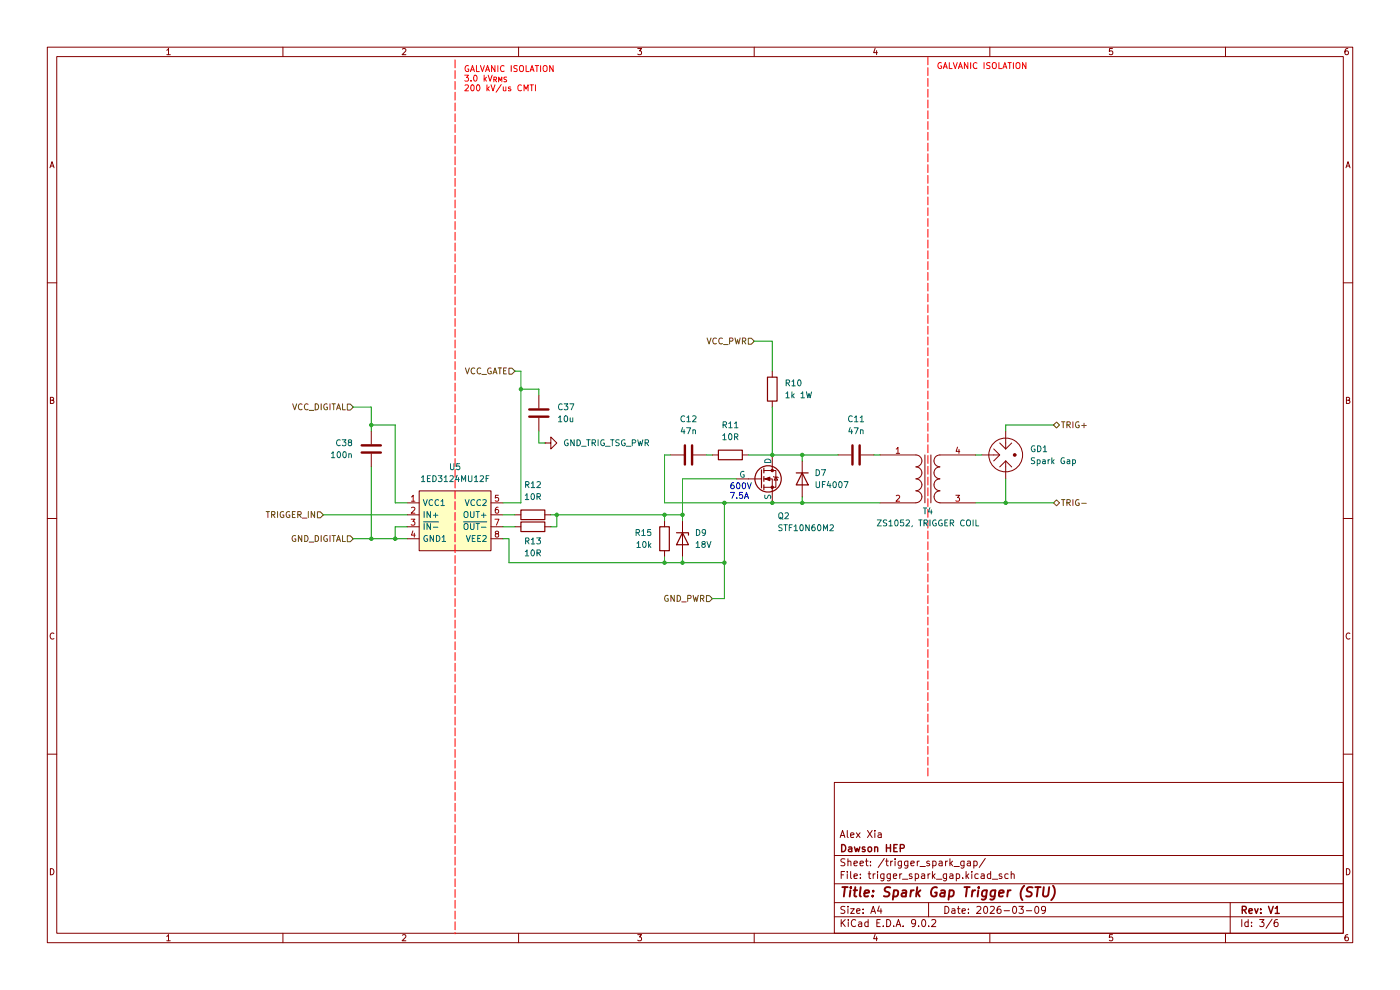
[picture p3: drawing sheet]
(kicad_sch
 (version 20250114)
 (generator "eeschema")
 (generator_version "9.0")
 (paper "A4")
 (title_block
  (title "Spark Gap Trigger (STU)")
  (date "2026-03-09")
  (rev "V1")
  (company "Dawson HEP")
  (comment 1 "Alex Xia"))
 (lib_symbols
  (symbol "1ED312:1ED3124MU12F" (exclude_from_sim no) (in_bom yes) (on_board yes)
   (property "Reference" "U" (at 0 9.398 0) (effects (font (size 1.27 1.27))))
   (property "Value" "1ED3124MU12F" (at 0 7.62 0) (effects (font (size 1.27 1.27))))
   (property "Footprint" "" (at 0 0 0) (effects (font (size 1.27 1.27)) (hide yes)))
   (property "Datasheet" "" (at 0 0 0) (effects (font (size 1.27 1.27)) (hide yes)))
   (property "Description" "" (at 0 0 0) (effects (font (size 1.27 1.27)) (hide yes)))
   (symbol "1ED3124MU12F_0_1"
    (rectangle (start -7.62 6.35) (end 7.62 -6.35) (stroke (width 0) (type default)) (fill (type background))))
   (symbol "1ED3124MU12F_1_1"
    (pin power_in line (at -10.16 3.81 0) (length 2.54) (name "VCC1" (effects (font (size 1.27 1.27)))) (number "1" (effects (font (size 1.27 1.27)))))
    (pin input line (at -10.16 1.27 0) (length 2.54) (name "IN+" (effects (font (size 1.27 1.27)))) (number "2" (effects (font (size 1.27 1.27)))))
    (pin input line (at -10.16 -1.27 0) (length 2.54) (name "~{IN-}" (effects (font (size 1.27 1.27)))) (number "3" (effects (font (size 1.27 1.27)))))
    (pin power_in line (at -10.16 -3.81 0) (length 2.54) (name "GND1" (effects (font (size 1.27 1.27)))) (number "4" (effects (font (size 1.27 1.27)))))
    (pin power_in line (at 10.16 3.81 180) (length 2.54) (name "VCC2" (effects (font (size 1.27 1.27)))) (number "5" (effects (font (size 1.27 1.27)))))
    (pin output line (at 10.16 1.27 180) (length 2.54) (name "OUT+" (effects (font (size 1.27 1.27)))) (number "6" (effects (font (size 1.27 1.27)))))
    (pin output line (at 10.16 -1.27 180) (length 2.54) (name "~{OUT-}" (effects (font (size 1.27 1.27)))) (number "7" (effects (font (size 1.27 1.27)))))
    (pin power_in line (at 10.16 -3.81 180) (length 2.54) (name "VEE2" (effects (font (size 1.27 1.27)))) (number "8" (effects (font (size 1.27 1.27))))))
   (embedded_fonts no))
  (symbol "Device:C"
   (pin_numbers (hide yes))
   (pin_names
    (offset 0.254)) (exclude_from_sim no) (in_bom yes) (on_board yes)
   (property "Reference" "C" (at 0.635 2.54 0) (effects (font (size 1.27 1.27)) (justify left)))
   (property "Value" "C" (at 0.635 -2.54 0) (effects (font (size 1.27 1.27)) (justify left)))
   (property "Footprint" "" (at 0.9652 -3.81 0) (effects (font (size 1.27 1.27)) (hide yes)))
   (property "Datasheet" "~" (at 0 0 0) (effects (font (size 1.27 1.27)) (hide yes)))
   (property "Description" "Unpolarized capacitor" (at 0 0 0) (effects (font (size 1.27 1.27)) (hide yes)))
   (symbol "C_0_1"
    (polyline (pts (xy -2.032 0.762) (xy 2.032 0.762)) (stroke (width 0.508) (type default)) (fill (type none)))
    (polyline (pts (xy -2.032 -0.762) (xy 2.032 -0.762)) (stroke (width 0.508) (type default)) (fill (type none))))
   (symbol "C_1_1"
    (pin passive line (at 0 3.81 270) (length 2.794) (name "~" (effects (font (size 1.27 1.27)))) (number "1" (effects (font (size 1.27 1.27)))))
    (pin passive line (at 0 -3.81 90) (length 2.794) (name "~" (effects (font (size 1.27 1.27)))) (number "2" (effects (font (size 1.27 1.27))))))
   (embedded_fonts no))
  (symbol "Device:D"
   (pin_numbers (hide yes))
   (pin_names
    (offset 1.016) (hide yes)) (exclude_from_sim no) (in_bom yes) (on_board yes)
   (property "Reference" "D" (at 0 2.54 0) (effects (font (size 1.27 1.27))))
   (property "Value" "D" (at 0 -2.54 0) (effects (font (size 1.27 1.27))))
   (property "Footprint" "" (at 0 0 0) (effects (font (size 1.27 1.27)) (hide yes)))
   (property "Datasheet" "~" (at 0 0 0) (effects (font (size 1.27 1.27)) (hide yes)))
   (property "Description" "Diode" (at 0 0 0) (effects (font (size 1.27 1.27)) (hide yes)))
   (property "Sim.Device" "D" (at 0 0 0) (effects (font (size 1.27 1.27)) (hide yes)))
   (property "Sim.Pins" "1=K 2=A" (at 0 0 0) (effects (font (size 1.27 1.27)) (hide yes)))
   (symbol "D_0_1"
    (polyline (pts (xy -1.27 1.27) (xy -1.27 -1.27)) (stroke (width 0.254) (type default)) (fill (type none)))
    (polyline (pts (xy 1.27 1.27) (xy 1.27 -1.27) (xy -1.27 0) (xy 1.27 1.27)) (stroke (width 0.254) (type default)) (fill (type none)))
    (polyline (pts (xy 1.27 0) (xy -1.27 0)) (stroke (width 0) (type default)) (fill (type none))))
   (symbol "D_1_1"
    (pin passive line (at -3.81 0 0) (length 2.54) (name "K" (effects (font (size 1.27 1.27)))) (number "1" (effects (font (size 1.27 1.27)))))
    (pin passive line (at 3.81 0 180) (length 2.54) (name "A" (effects (font (size 1.27 1.27)))) (number "2" (effects (font (size 1.27 1.27))))))
   (embedded_fonts no))
  (symbol "Device:D_Zener"
   (pin_numbers (hide yes))
   (pin_names
    (offset 1.016) (hide yes)) (exclude_from_sim no) (in_bom yes) (on_board yes)
   (property "Reference" "D" (at 0 2.54 0) (effects (font (size 1.27 1.27))))
   (property "Value" "D_Zener" (at 0 -2.54 0) (effects (font (size 1.27 1.27))))
   (property "Footprint" "" (at 0 0 0) (effects (font (size 1.27 1.27)) (hide yes)))
   (property "Datasheet" "~" (at 0 0 0) (effects (font (size 1.27 1.27)) (hide yes)))
   (property "Description" "Zener diode" (at 0 0 0) (effects (font (size 1.27 1.27)) (hide yes)))
   (symbol "D_Zener_0_1"
    (polyline (pts (xy -1.27 -1.27) (xy -1.27 1.27) (xy -0.762 1.27)) (stroke (width 0.254) (type default)) (fill (type none)))
    (polyline (pts (xy 1.27 0) (xy -1.27 0)) (stroke (width 0) (type default)) (fill (type none)))
    (polyline (pts (xy 1.27 -1.27) (xy 1.27 1.27) (xy -1.27 0) (xy 1.27 -1.27)) (stroke (width 0.254) (type default)) (fill (type none))))
   (symbol "D_Zener_1_1"
    (pin passive line (at -3.81 0 0) (length 2.54) (name "K" (effects (font (size 1.27 1.27)))) (number "1" (effects (font (size 1.27 1.27)))))
    (pin passive line (at 3.81 0 180) (length 2.54) (name "A" (effects (font (size 1.27 1.27)))) (number "2" (effects (font (size 1.27 1.27))))))
   (embedded_fonts no))
  (symbol "Device:GDT_3Pin"
   (pin_numbers (hide yes)) (exclude_from_sim no) (in_bom yes) (on_board yes)
   (property "Reference" "GD" (at 5.08 0 90) (effects (font (size 1.27 1.27))))
   (property "Value" "GDT_3Pin" (at 7.62 0 90) (effects (font (size 1.27 1.27))))
   (property "Footprint" "" (at 0 0 90) (effects (font (size 1.27 1.27)) (hide yes)))
   (property "Datasheet" "~" (at 0 0 90) (effects (font (size 1.27 1.27)) (hide yes)))
   (property "Description" "Gas Discharge Tube with 3 Pins" (at 0 0 0) (effects (font (size 1.27 1.27)) (hide yes)))
   (symbol "GDT_3Pin_0_1"
    (polyline (pts (xy -2.54 1.27) (xy -1.27 0) (xy -2.54 -1.27)) (stroke (width 0) (type default)) (fill (type none)))
    (polyline (pts (xy -2.54 0) (xy -1.27 0)) (stroke (width 0) (type default)) (fill (type none)))
    (polyline (pts (xy 0 2.54) (xy 0 1.27)) (stroke (width 0) (type default)) (fill (type none)))
    (polyline (pts (xy 0 1.27) (xy -1.27 2.54)) (stroke (width 0) (type default)) (fill (type none)))
    (polyline (pts (xy 0 1.27) (xy 1.27 2.54)) (stroke (width 0) (type default)) (fill (type none)))
    (circle (center 0 0) (radius 3.5814) (stroke (width 0) (type default)) (fill (type none)))
    (polyline (pts (xy 0 -1.27) (xy -1.27 -2.54)) (stroke (width 0) (type default)) (fill (type none)))
    (polyline (pts (xy 0 -1.27) (xy 1.27 -2.54)) (stroke (width 0) (type default)) (fill (type none)))
    (polyline (pts (xy 0 -2.54) (xy 0 -1.27)) (stroke (width 0) (type default)) (fill (type none)))
    (circle (center 1.905 0) (radius 0.127) (stroke (width 0) (type default)) (fill (type none)))
    (circle (center 1.905 0) (radius 0.127) (stroke (width 0) (type default)) (fill (type none)))
    (circle (center 1.905 0) (radius 0.2794) (stroke (width 0) (type default)) (fill (type none)))
    (circle (center 2.032 0) (radius 0.127) (stroke (width 0) (type default)) (fill (type none))))
   (symbol "GDT_3Pin_1_1"
    (pin passive line (at -5.08 0 0) (length 2.54) (name "~" (effects (font (size 1.27 1.27)))) (number "2" (effects (font (size 1.27 1.27)))))
    (pin passive line (at 0 5.08 270) (length 2.54) (name "~" (effects (font (size 1.27 1.27)))) (number "3" (effects (font (size 1.27 1.27)))))
    (pin passive line (at 0 -5.08 90) (length 2.54) (name "~" (effects (font (size 1.27 1.27)))) (number "1" (effects (font (size 1.27 1.27))))))
   (embedded_fonts no))
  (symbol "Device:R"
   (pin_numbers (hide yes))
   (pin_names
    (offset 0)) (exclude_from_sim no) (in_bom yes) (on_board yes)
   (property "Reference" "R" (at 2.032 0 90) (effects (font (size 1.27 1.27))))
   (property "Value" "R" (at 0 0 90) (effects (font (size 1.27 1.27))))
   (property "Footprint" "" (at -1.778 0 90) (effects (font (size 1.27 1.27)) (hide yes)))
   (property "Datasheet" "~" (at 0 0 0) (effects (font (size 1.27 1.27)) (hide yes)))
   (property "Description" "Resistor" (at 0 0 0) (effects (font (size 1.27 1.27)) (hide yes)))
   (symbol "R_0_1"
    (rectangle (start -1.016 -2.54) (end 1.016 2.54) (stroke (width 0.254) (type default)) (fill (type none))))
   (symbol "R_1_1"
    (pin passive line (at 0 3.81 270) (length 1.27) (name "~" (effects (font (size 1.27 1.27)))) (number "1" (effects (font (size 1.27 1.27)))))
    (pin passive line (at 0 -3.81 90) (length 1.27) (name "~" (effects (font (size 1.27 1.27)))) (number "2" (effects (font (size 1.27 1.27))))))
   (embedded_fonts no))
  (symbol "Device:Transformer_1P_1S"
   (pin_names
    (offset 1.016) (hide yes)) (exclude_from_sim no) (in_bom yes) (on_board yes)
   (property "Reference" "T" (at 0 6.35 0) (effects (font (size 1.27 1.27))))
   (property "Value" "Transformer_1P_1S" (at 0 -7.62 0) (effects (font (size 1.27 1.27))))
   (property "Footprint" "" (at 0 0 0) (effects (font (size 1.27 1.27)) (hide yes)))
   (property "Datasheet" "~" (at 0 0 0) (effects (font (size 1.27 1.27)) (hide yes)))
   (property "Description" "Transformer, single primary, single secondary" (at 0 0 0) (effects (font (size 1.27 1.27)) (hide yes)))
   (symbol "Transformer_1P_1S_0_1"
    (arc (start -1.27 3.81) (mid -1.656 2.9336) (end -2.54 2.5654) (stroke (width 0) (type default)) (fill (type none)))
    (arc (start -1.27 1.27) (mid -1.656 0.3936) (end -2.54 0.0254) (stroke (width 0) (type default)) (fill (type none)))
    (arc (start -1.27 -1.27) (mid -1.656 -2.1464) (end -2.54 -2.5146) (stroke (width 0) (type default)) (fill (type none)))
    (arc (start -1.27 -3.81) (mid -1.656 -4.6864) (end -2.54 -5.0546) (stroke (width 0) (type default)) (fill (type none)))
    (arc (start -2.54 5.08) (mid -1.642 4.708) (end -1.27 3.81) (stroke (width 0) (type default)) (fill (type none)))
    (arc (start -2.54 2.54) (mid -1.642 2.168) (end -1.27 1.27) (stroke (width 0) (type default)) (fill (type none)))
    (arc (start -2.54 0) (mid -1.642 -0.372) (end -1.27 -1.27) (stroke (width 0) (type default)) (fill (type none)))
    (arc (start -2.54 -2.54) (mid -1.642 -2.912) (end -1.27 -3.81) (stroke (width 0) (type default)) (fill (type none)))
    (polyline (pts (xy -0.635 5.08) (xy -0.635 -5.08)) (stroke (width 0) (type default)) (fill (type none)))
    (polyline (pts (xy 0.635 -5.08) (xy 0.635 5.08)) (stroke (width 0) (type default)) (fill (type none)))
    (arc (start 1.2954 3.81) (mid 1.6457 4.7117) (end 2.54 5.08) (stroke (width 0) (type default)) (fill (type none)))
    (arc (start 1.2954 1.27) (mid 1.6457 2.1717) (end 2.54 2.54) (stroke (width 0) (type default)) (fill (type none)))
    (arc (start 1.2954 -1.27) (mid 1.6457 -0.3683) (end 2.54 0) (stroke (width 0) (type default)) (fill (type none)))
    (arc (start 2.54 2.5654) (mid 1.6599 2.9299) (end 1.2954 3.81) (stroke (width 0) (type default)) (fill (type none)))
    (arc (start 2.54 0.0254) (mid 1.6599 0.3899) (end 1.2954 1.27) (stroke (width 0) (type default)) (fill (type none)))
    (arc (start 2.54 -2.5146) (mid 1.6599 -2.1501) (end 1.2954 -1.27) (stroke (width 0) (type default)) (fill (type none)))
    (arc (start 1.3208 -3.81) (mid 1.6711 -2.9085) (end 2.5654 -2.54) (stroke (width 0) (type default)) (fill (type none)))
    (arc (start 2.5654 -5.0546) (mid 1.6851 -4.6902) (end 1.3208 -3.81) (stroke (width 0) (type default)) (fill (type none))))
   (symbol "Transformer_1P_1S_1_1"
    (pin passive line (at -10.16 5.08 0) (length 7.62) (name "AA" (effects (font (size 1.27 1.27)))) (number "1" (effects (font (size 1.27 1.27)))))
    (pin passive line (at -10.16 -5.08 0) (length 7.62) (name "AB" (effects (font (size 1.27 1.27)))) (number "2" (effects (font (size 1.27 1.27)))))
    (pin passive line (at 10.16 5.08 180) (length 7.62) (name "SB" (effects (font (size 1.27 1.27)))) (number "4" (effects (font (size 1.27 1.27)))))
    (pin passive line (at 10.16 -5.08 180) (length 7.62) (name "SA" (effects (font (size 1.27 1.27)))) (number "3" (effects (font (size 1.27 1.27))))))
   (embedded_fonts no))
  (symbol "Simulation_SPICE:NMOS"
   (pin_numbers (hide yes))
   (pin_names
    (offset 0)) (exclude_from_sim no) (in_bom yes) (on_board yes)
   (property "Reference" "Q" (at 5.08 1.27 0) (effects (font (size 1.27 1.27)) (justify left)))
   (property "Value" "NMOS" (at 5.08 -1.27 0) (effects (font (size 1.27 1.27)) (justify left)))
   (property "Footprint" "" (at 5.08 2.54 0) (effects (font (size 1.27 1.27)) (hide yes)))
   (property "Datasheet" "https://ngspice.sourceforge.io/docs/ngspice-html-manual/manual.xhtml#cha_MOSFETs" (at 0 -12.7 0) (effects (font (size 1.27 1.27)) (hide yes)))
   (property "Description" "N-MOSFET transistor, drain/source/gate" (at 0 0 0) (effects (font (size 1.27 1.27)) (hide yes)))
   (property "Sim.Device" "NMOS" (at 0 -17.145 0) (effects (font (size 1.27 1.27)) (hide yes)))
   (property "Sim.Type" "VDMOS" (at 0 -19.05 0) (effects (font (size 1.27 1.27)) (hide yes)))
   (property "Sim.Pins" "1=D 2=G 3=S" (at 0 -15.24 0) (effects (font (size 1.27 1.27)) (hide yes)))
   (symbol "NMOS_0_1"
    (polyline (pts (xy 0.254 1.905) (xy 0.254 -1.905)) (stroke (width 0.254) (type default)) (fill (type none)))
    (polyline (pts (xy 0.254 0) (xy -2.54 0)) (stroke (width 0) (type default)) (fill (type none)))
    (polyline (pts (xy 0.762 2.286) (xy 0.762 1.27)) (stroke (width 0.254) (type default)) (fill (type none)))
    (polyline (pts (xy 0.762 0.508) (xy 0.762 -0.508)) (stroke (width 0.254) (type default)) (fill (type none)))
    (polyline (pts (xy 0.762 -1.27) (xy 0.762 -2.286)) (stroke (width 0.254) (type default)) (fill (type none)))
    (polyline (pts (xy 0.762 -1.778) (xy 3.302 -1.778) (xy 3.302 1.778) (xy 0.762 1.778)) (stroke (width 0) (type default)) (fill (type none)))
    (polyline (pts (xy 1.016 0) (xy 2.032 0.381) (xy 2.032 -0.381) (xy 1.016 0)) (stroke (width 0) (type default)) (fill (type outline)))
    (circle (center 1.651 0) (radius 2.794) (stroke (width 0.254) (type default)) (fill (type none)))
    (polyline (pts (xy 2.54 2.54) (xy 2.54 1.778)) (stroke (width 0) (type default)) (fill (type none)))
    (circle (center 2.54 1.778) (radius 0.254) (stroke (width 0) (type default)) (fill (type outline)))
    (circle (center 2.54 -1.778) (radius 0.254) (stroke (width 0) (type default)) (fill (type outline)))
    (polyline (pts (xy 2.54 -2.54) (xy 2.54 0) (xy 0.762 0)) (stroke (width 0) (type default)) (fill (type none)))
    (polyline (pts (xy 2.794 0.508) (xy 2.921 0.381) (xy 3.683 0.381) (xy 3.81 0.254)) (stroke (width 0) (type default)) (fill (type none)))
    (polyline (pts (xy 3.302 0.381) (xy 2.921 -0.254) (xy 3.683 -0.254) (xy 3.302 0.381)) (stroke (width 0) (type default)) (fill (type none))))
   (symbol "NMOS_1_1"
    (pin input line (at -5.08 0 0) (length 2.54) (name "G" (effects (font (size 1.27 1.27)))) (number "2" (effects (font (size 1.27 1.27)))))
    (pin passive line (at 2.54 5.08 270) (length 2.54) (name "D" (effects (font (size 1.27 1.27)))) (number "1" (effects (font (size 1.27 1.27)))))
    (pin passive line (at 2.54 -5.08 90) (length 2.54) (name "S" (effects (font (size 1.27 1.27)))) (number "3" (effects (font (size 1.27 1.27))))))
   (embedded_fonts no))
  (symbol "power:GND"
   (power)
   (pin_numbers (hide yes))
   (pin_names
    (offset 0) (hide yes)) (exclude_from_sim no) (in_bom yes) (on_board yes)
   (property "Reference" "#PWR" (at 0 -6.35 0) (effects (font (size 1.27 1.27)) (hide yes)))
   (property "Value" "GND" (at 0 -3.81 0) (effects (font (size 1.27 1.27))))
   (property "Footprint" "" (at 0 0 0) (effects (font (size 1.27 1.27)) (hide yes)))
   (property "Datasheet" "" (at 0 0 0) (effects (font (size 1.27 1.27)) (hide yes)))
   (property "Description" "Power symbol creates a global label with name \"GND\" , ground" (at 0 0 0) (effects (font (size 1.27 1.27)) (hide yes)))
   (symbol "GND_0_1"
    (polyline (pts (xy 0 0) (xy 0 -1.27) (xy 1.27 -1.27) (xy 0 -2.54) (xy -1.27 -1.27) (xy 0 -1.27)) (stroke (width 0) (type default)) (fill (type none))))
   (symbol "GND_1_1"
    (pin power_in line (at 0 0 270) (length 0) (name "~" (effects (font (size 1.27 1.27)))) (number "1" (effects (font (size 1.27 1.27))))))
   (embedded_fonts no)))
 (text "GALVANIC ISOLATION\n3.0 kV_{RMS}\n200 kV/us CMTI"
  (exclude_from_sim no)
  (at 98.298 14.097 0)
  (effects (font (size 1.27 1.27) (color 255 0 0 1)) (justify left top)))
 (text "GALVANIC ISOLATION"
  (exclude_from_sim no)
  (at 198.628 13.462 0)
  (effects (font (size 1.27 1.27) (color 255 0 0 1)) (justify left top)))
 (text "600V\n7.5A"
  (exclude_from_sim no)
  (at 154.686 102.616 0)
  (effects (font (size 1.27 1.27)) (justify left top)))
 (junction
  (at 140.97 119.38)
  (diameter 0)
  (color 0 0 0 0))
 (junction
  (at 110.49 82.55)
  (diameter 0)
  (color 0 0 0 0))
 (junction
  (at 144.78 109.22)
  (diameter 0)
  (color 0 0 0 0))
 (junction
  (at 153.67 106.68)
  (diameter 0)
  (color 0 0 0 0))
 (junction
  (at 83.82 114.3)
  (diameter 0)
  (color 0 0 0 0))
 (junction
  (at 170.18 106.68)
  (diameter 0)
  (color 0 0 0 0))
 (junction
  (at 163.83 106.68)
  (diameter 0)
  (color 0 0 0 0))
 (junction
  (at 163.83 96.52)
  (diameter 0)
  (color 0 0 0 0))
 (junction
  (at 140.97 109.22)
  (diameter 0)
  (color 0 0 0 0))
 (junction
  (at 213.36 106.68)
  (diameter 0)
  (color 0 0 0 0))
 (junction
  (at 144.78 119.38)
  (diameter 0)
  (color 0 0 0 0))
 (junction
  (at 78.74 114.3)
  (diameter 0)
  (color 0 0 0 0))
 (junction
  (at 170.18 96.52)
  (diameter 0)
  (color 0 0 0 0))
 (junction
  (at 118.11 109.22)
  (diameter 0)
  (color 0 0 0 0))
 (junction
  (at 78.74 90.17)
  (diameter 0)
  (color 0 0 0 0))
 (junction
  (at 153.67 119.38)
  (diameter 0)
  (color 0 0 0 0))
 (wire
  (pts (xy 144.78 118.11) (xy 144.78 119.38))
  (stroke (width 0) (type default)))
 (wire
  (pts (xy 153.67 106.68) (xy 163.83 106.68))
  (stroke (width 0) (type default)))
 (wire
  (pts (xy 86.36 111.76) (xy 83.82 111.76))
  (stroke (width 0) (type default)))
 (wire
  (pts (xy 107.95 114.3) (xy 107.95 119.38))
  (stroke (width 0) (type default)))
 (wire
  (pts (xy 114.3 93.98) (xy 114.3 91.44))
  (stroke (width 0) (type default)))
 (wire
  (pts (xy 207.01 96.52) (xy 208.28 96.52))
  (stroke (width 0) (type default)))
 (wire
  (pts (xy 106.68 106.68) (xy 110.49 106.68))
  (stroke (width 0) (type default)))
 (wire
  (pts (xy 163.83 72.39) (xy 163.83 78.74))
  (stroke (width 0) (type default)))
 (wire
  (pts (xy 83.82 90.17) (xy 78.74 90.17))
  (stroke (width 0) (type default)))
 (wire
  (pts (xy 78.74 99.06) (xy 78.74 114.3))
  (stroke (width 0) (type default)))
 (wire
  (pts (xy 83.82 111.76) (xy 83.82 114.3))
  (stroke (width 0) (type default)))
 (wire
  (pts (xy 153.67 119.38) (xy 153.67 106.68))
  (stroke (width 0) (type default)))
 (wire
  (pts (xy 140.97 109.22) (xy 140.97 110.49))
  (stroke (width 0) (type default)))
 (wire
  (pts (xy 83.82 114.3) (xy 86.36 114.3))
  (stroke (width 0) (type default)))
 (wire
  (pts (xy 78.74 114.3) (xy 83.82 114.3))
  (stroke (width 0) (type default)))
 (wire
  (pts (xy 149.86 96.52) (xy 151.13 96.52))
  (stroke (width 0) (type default)))
 (wire
  (pts (xy 78.74 86.36) (xy 78.74 90.17))
  (stroke (width 0) (type default)))
 (wire
  (pts (xy 140.97 109.22) (xy 144.78 109.22))
  (stroke (width 0) (type default)))
 (wire
  (pts (xy 118.11 111.76) (xy 118.11 109.22))
  (stroke (width 0) (type default)))
 (wire
  (pts (xy 158.75 96.52) (xy 163.83 96.52))
  (stroke (width 0) (type default)))
 (wire
  (pts (xy 153.67 127) (xy 153.67 119.38))
  (stroke (width 0) (type default)))
 (wire
  (pts (xy 163.83 96.52) (xy 170.18 96.52))
  (stroke (width 0) (type default)))
 (wire
  (pts (xy 144.78 119.38) (xy 153.67 119.38))
  (stroke (width 0) (type default)))
 (wire
  (pts (xy 106.68 111.76) (xy 109.22 111.76))
  (stroke (width 0) (type default)))
 (wire
  (pts (xy 106.68 114.3) (xy 107.95 114.3))
  (stroke (width 0) (type default)))
 (wire
  (pts (xy 185.42 96.52) (xy 186.69 96.52))
  (stroke (width 0) (type default)))
 (wire
  (pts (xy 140.97 106.68) (xy 153.67 106.68))
  (stroke (width 0) (type default)))
 (wire
  (pts (xy 163.83 86.36) (xy 163.83 96.52))
  (stroke (width 0) (type default)))
 (wire
  (pts (xy 151.13 127) (xy 153.67 127))
  (stroke (width 0) (type default)))
 (wire
  (pts (xy 110.49 82.55) (xy 114.3 82.55))
  (stroke (width 0) (type default)))
 (wire
  (pts (xy 170.18 105.41) (xy 170.18 106.68))
  (stroke (width 0) (type default)))
 (wire
  (pts (xy 223.52 106.68) (xy 213.36 106.68))
  (stroke (width 0) (type default)))
 (wire
  (pts (xy 78.74 90.17) (xy 78.74 91.44))
  (stroke (width 0) (type default)))
 (wire
  (pts (xy 140.97 118.11) (xy 140.97 119.38))
  (stroke (width 0) (type default)))
 (wire
  (pts (xy 160.02 72.39) (xy 163.83 72.39))
  (stroke (width 0) (type default)))
 (wire
  (pts (xy 83.82 106.68) (xy 83.82 90.17))
  (stroke (width 0) (type default)))
 (wire
  (pts (xy 114.3 93.98) (xy 115.57 93.98))
  (stroke (width 0) (type default)))
 (wire
  (pts (xy 156.21 101.6) (xy 144.78 101.6))
  (stroke (width 0) (type default)))
 (wire
  (pts (xy 140.97 119.38) (xy 144.78 119.38))
  (stroke (width 0) (type default)))
 (wire
  (pts (xy 163.83 106.68) (xy 170.18 106.68))
  (stroke (width 0) (type default)))
 (wire
  (pts (xy 140.97 96.52) (xy 140.97 106.68))
  (stroke (width 0) (type default)))
 (wire
  (pts (xy 213.36 106.68) (xy 213.36 101.6))
  (stroke (width 0) (type default)))
 (wire
  (pts (xy 86.36 106.68) (xy 83.82 106.68))
  (stroke (width 0) (type default)))
 (wire
  (pts (xy 116.84 111.76) (xy 118.11 111.76))
  (stroke (width 0) (type default)))
 (wire
  (pts (xy 118.11 109.22) (xy 140.97 109.22))
  (stroke (width 0) (type default)))
 (polyline
  (pts (xy 96.52 12.7) (xy 96.52 198.12))
  (stroke (width 0) (type dash) (color 255 0 0 1)))
 (wire
  (pts (xy 170.18 96.52) (xy 177.8 96.52))
  (stroke (width 0) (type default)))
 (wire
  (pts (xy 109.22 78.74) (xy 110.49 78.74))
  (stroke (width 0) (type default)))
 (wire
  (pts (xy 170.18 106.68) (xy 186.69 106.68))
  (stroke (width 0) (type default)))
 (wire
  (pts (xy 106.68 109.22) (xy 109.22 109.22))
  (stroke (width 0) (type default)))
 (wire
  (pts (xy 213.36 90.17) (xy 213.36 91.44))
  (stroke (width 0) (type default)))
 (polyline
  (pts (xy 196.85 12.065) (xy 196.85 165.1))
  (stroke (width 0) (type dash) (color 255 0 0 1)))
 (wire
  (pts (xy 207.01 106.68) (xy 213.36 106.68))
  (stroke (width 0) (type default)))
 (wire
  (pts (xy 170.18 96.52) (xy 170.18 97.79))
  (stroke (width 0) (type default)))
 (wire
  (pts (xy 110.49 78.74) (xy 110.49 82.55))
  (stroke (width 0) (type default)))
 (wire
  (pts (xy 144.78 109.22) (xy 144.78 110.49))
  (stroke (width 0) (type default)))
 (wire
  (pts (xy 223.52 90.17) (xy 213.36 90.17))
  (stroke (width 0) (type default)))
 (wire
  (pts (xy 110.49 82.55) (xy 110.49 106.68))
  (stroke (width 0) (type default)))
 (wire
  (pts (xy 74.93 86.36) (xy 78.74 86.36))
  (stroke (width 0) (type default)))
 (wire
  (pts (xy 116.84 109.22) (xy 118.11 109.22))
  (stroke (width 0) (type default)))
 (wire
  (pts (xy 74.93 114.3) (xy 78.74 114.3))
  (stroke (width 0) (type default)))
 (wire
  (pts (xy 68.58 109.22) (xy 86.36 109.22))
  (stroke (width 0) (type default)))
 (wire
  (pts (xy 142.24 96.52) (xy 140.97 96.52))
  (stroke (width 0) (type default)))
 (wire
  (pts (xy 114.3 83.82) (xy 114.3 82.55))
  (stroke (width 0) (type default)))
 (wire
  (pts (xy 144.78 101.6) (xy 144.78 109.22))
  (stroke (width 0) (type default)))
 (wire
  (pts (xy 107.95 119.38) (xy 140.97 119.38))
  (stroke (width 0) (type default)))
 (hierarchical_label "TRIG-"
  (shape bidirectional)
  (at 223.52 106.68 0)
  (effects (font (size 1.27 1.27)) (justify left)))
 (hierarchical_label "GND_DIGITAL"
  (shape input)
  (at 74.93 114.3 180)
  (effects (font (size 1.27 1.27)) (justify right)))
 (hierarchical_label "TRIGGER_IN"
  (shape input)
  (at 68.58 109.22 180)
  (effects (font (size 1.27 1.27)) (justify right)))
 (hierarchical_label "VCC_GATE"
  (shape input)
  (at 109.22 78.74 180)
  (effects (font (size 1.27 1.27)) (justify right)))
 (hierarchical_label "GND_PWR"
  (shape input)
  (at 151.13 127 180)
  (effects (font (size 1.27 1.27)) (justify right)))
 (hierarchical_label "VCC_PWR"
  (shape input)
  (at 160.02 72.39 180)
  (effects (font (size 1.27 1.27)) (justify right)))
 (hierarchical_label "VCC_DIGITAL"
  (shape input)
  (at 74.93 86.36 180)
  (effects (font (size 1.27 1.27)) (justify right)))
 (hierarchical_label "TRIG+"
  (shape bidirectional)
  (at 223.52 90.17 0)
  (effects (font (size 1.27 1.27)) (justify left)))
 (symbol
  (lib_id "Device:R")
  (at 113.03 109.22 90)
  (unit 1)
  (exclude_from_sim no)
  (in_bom yes)
  (on_board yes)
  (dnp no)
  (fields_autoplaced yes)
  (property "Reference" "R12" (at 113.03 102.87 90) (effects (font (size 1.27 1.27))))
  (property "Value" "10R" (at 113.03 105.41 90) (effects (font (size 1.27 1.27))))
  (property "Footprint" "" (at 113.03 110.998 90) (effects (font (size 1.27 1.27)) (hide yes)))
  (property "Datasheet" "~" (at 113.03 109.22 0) (effects (font (size 1.27 1.27)) (hide yes)))
  (property "Description" "Resistor" (at 113.03 109.22 0) (effects (font (size 1.27 1.27)) (hide yes)))
  (pin "2")
  (pin "1"))
 (symbol
  (lib_id "Device:D")
  (at 170.18 101.6 270)
  (unit 1)
  (exclude_from_sim no)
  (in_bom yes)
  (on_board yes)
  (dnp no)
  (fields_autoplaced yes)
  (property "Reference" "D7" (at 172.72 100.3299 90) (effects (font (size 1.27 1.27)) (justify left)))
  (property "Value" "UF4007" (at 172.72 102.8699 90) (effects (font (size 1.27 1.27)) (justify left)))
  (property "Footprint" "" (at 170.18 101.6 0) (effects (font (size 1.27 1.27)) (hide yes)))
  (property "Datasheet" "~" (at 170.18 101.6 0) (effects (font (size 1.27 1.27)) (hide yes)))
  (property "Description" "Diode" (at 170.18 101.6 0) (effects (font (size 1.27 1.27)) (hide yes)))
  (property "Sim.Device" "D" (at 170.18 101.6 0) (effects (font (size 1.27 1.27)) (hide yes)))
  (property "Sim.Pins" "1=K 2=A" (at 170.18 101.6 0) (effects (font (size 1.27 1.27)) (hide yes)))
  (pin "2")
  (pin "1"))
 (symbol
  (lib_id "Device:Transformer_1P_1S")
  (at 196.85 101.6 0)
  (unit 1)
  (exclude_from_sim no)
  (in_bom yes)
  (on_board yes)
  (dnp no)
  (property "Reference" "T4" (at 196.85 108.458 0) (effects (font (size 1.27 1.27))))
  (property "Value" "ZS1052, TRIGGER COIL" (at 196.85 110.998 0) (effects (font (size 1.27 1.27))))
  (property "Footprint" "" (at 196.85 101.6 0) (effects (font (size 1.27 1.27)) (hide yes)))
  (property "Datasheet" "~" (at 196.85 101.6 0) (effects (font (size 1.27 1.27)) (hide yes)))
  (property "Description" "Transformer, single primary, single secondary" (at 196.85 101.6 0) (effects (font (size 1.27 1.27)) (hide yes)))
  (pin "2")
  (pin "1")
  (pin "4")
  (pin "3"))
 (symbol
  (lib_id "Device:R")
  (at 163.83 82.55 0)
  (unit 1)
  (exclude_from_sim no)
  (in_bom yes)
  (on_board yes)
  (dnp no)
  (property "Reference" "R10" (at 166.37 81.2799 0) (effects (font (size 1.27 1.27)) (justify left)))
  (property "Value" "1k 1W" (at 166.37 83.8199 0) (effects (font (size 1.27 1.27)) (justify left)))
  (property "Footprint" "" (at 162.052 82.55 90) (effects (font (size 1.27 1.27)) (hide yes)))
  (property "Datasheet" "~" (at 163.83 82.55 0) (effects (font (size 1.27 1.27)) (hide yes)))
  (property "Description" "Resistor" (at 163.83 82.55 0) (effects (font (size 1.27 1.27)) (hide yes)))
  (pin "2")
  (pin "1"))
 (symbol
  (lib_id "power:GND")
  (at 115.57 93.98 90)
  (unit 1)
  (exclude_from_sim no)
  (in_bom yes)
  (on_board yes)
  (dnp no)
  (fields_autoplaced yes)
  (property "Reference" "#PWR039" (at 121.92 93.98 0) (effects (font (size 1.27 1.27)) (hide yes)))
  (property "Value" "GND_TRIG_TSG_PWR" (at 119.38 93.9799 90) (effects (font (size 1.27 1.27)) (justify right)))
  (property "Footprint" "" (at 115.57 93.98 0) (effects (font (size 1.27 1.27)) (hide yes)))
  (property "Datasheet" "" (at 115.57 93.98 0) (effects (font (size 1.27 1.27)) (hide yes)))
  (property "Description" "Power symbol creates a global label with name \"GND\" , ground" (at 115.57 93.98 0) (effects (font (size 1.27 1.27)) (hide yes)))
  (pin "1"))
 (symbol
  (lib_id "Device:C")
  (at 146.05 96.52 90)
  (unit 1)
  (exclude_from_sim no)
  (in_bom yes)
  (on_board yes)
  (dnp no)
  (fields_autoplaced yes)
  (property "Reference" "C12" (at 146.05 88.9 90) (effects (font (size 1.27 1.27))))
  (property "Value" "47n" (at 146.05 91.44 90) (effects (font (size 1.27 1.27))))
  (property "Footprint" "" (at 149.86 95.5548 0) (effects (font (size 1.27 1.27)) (hide yes)))
  (property "Datasheet" "~" (at 146.05 96.52 0) (effects (font (size 1.27 1.27)) (hide yes)))
  (property "Description" "Unpolarized capacitor" (at 146.05 96.52 0) (effects (font (size 1.27 1.27)) (hide yes)))
  (pin "2")
  (pin "1"))
 (symbol
  (lib_id "Device:C")
  (at 181.61 96.52 90)
  (unit 1)
  (exclude_from_sim no)
  (in_bom yes)
  (on_board yes)
  (dnp no)
  (fields_autoplaced yes)
  (property "Reference" "C11" (at 181.61 88.9 90) (effects (font (size 1.27 1.27))))
  (property "Value" "47n" (at 181.61 91.44 90) (effects (font (size 1.27 1.27))))
  (property "Footprint" "" (at 185.42 95.5548 0) (effects (font (size 1.27 1.27)) (hide yes)))
  (property "Datasheet" "~" (at 181.61 96.52 0) (effects (font (size 1.27 1.27)) (hide yes)))
  (property "Description" "Unpolarized capacitor" (at 181.61 96.52 0) (effects (font (size 1.27 1.27)) (hide yes)))
  (pin "2")
  (pin "1"))
 (symbol
  (lib_id "Device:R")
  (at 113.03 111.76 270)
  (unit 1)
  (exclude_from_sim no)
  (in_bom yes)
  (on_board yes)
  (dnp no)
  (property "Reference" "R13" (at 113.03 114.808 90) (effects (font (size 1.27 1.27))))
  (property "Value" "10R" (at 113.03 117.348 90) (effects (font (size 1.27 1.27))))
  (property "Footprint" "" (at 113.03 109.982 90) (effects (font (size 1.27 1.27)) (hide yes)))
  (property "Datasheet" "~" (at 113.03 111.76 0) (effects (font (size 1.27 1.27)) (hide yes)))
  (property "Description" "Resistor" (at 113.03 111.76 0) (effects (font (size 1.27 1.27)) (hide yes)))
  (pin "2")
  (pin "1"))
 (symbol
  (lib_id "Device:D_Zener")
  (at 144.78 114.3 270)
  (unit 1)
  (exclude_from_sim no)
  (in_bom yes)
  (on_board yes)
  (dnp no)
  (fields_autoplaced yes)
  (property "Reference" "D9" (at 147.32 113.0299 90) (effects (font (size 1.27 1.27)) (justify left)))
  (property "Value" "18V" (at 147.32 115.5699 90) (effects (font (size 1.27 1.27)) (justify left)))
  (property "Footprint" "" (at 144.78 114.3 0) (effects (font (size 1.27 1.27)) (hide yes)))
  (property "Datasheet" "~" (at 144.78 114.3 0) (effects (font (size 1.27 1.27)) (hide yes)))
  (property "Description" "Zener diode" (at 144.78 114.3 0) (effects (font (size 1.27 1.27)) (hide yes)))
  (pin "2")
  (pin "1"))
 (symbol
  (lib_id "Device:C")
  (at 78.74 95.25 0)
  (mirror x)
  (unit 1)
  (exclude_from_sim no)
  (in_bom yes)
  (on_board yes)
  (dnp no)
  (fields_autoplaced yes)
  (property "Reference" "C38" (at 74.93 93.9799 0) (effects (font (size 1.27 1.27)) (justify right)))
  (property "Value" "100n" (at 74.93 96.5199 0) (effects (font (size 1.27 1.27)) (justify right)))
  (property "Footprint" "" (at 79.7052 91.44 0) (effects (font (size 1.27 1.27)) (hide yes)))
  (property "Datasheet" "~" (at 78.74 95.25 0) (effects (font (size 1.27 1.27)) (hide yes)))
  (property "Description" "Unpolarized capacitor" (at 78.74 95.25 0) (effects (font (size 1.27 1.27)) (hide yes)))
  (pin "2")
  (pin "1"))
 (symbol
  (lib_id "1ED312:1ED3124MU12F")
  (at 96.52 110.49 0)
  (unit 1)
  (exclude_from_sim no)
  (in_bom yes)
  (on_board yes)
  (dnp no)
  (fields_autoplaced yes)
  (property "Reference" "U5" (at 96.52 99.06 0) (effects (font (size 1.27 1.27))))
  (property "Value" "1ED3124MU12F" (at 96.52 101.6 0) (effects (font (size 1.27 1.27))))
  (property "Footprint" "" (at 96.52 110.49 0) (effects (font (size 1.27 1.27)) (hide yes)))
  (property "Datasheet" "" (at 96.52 110.49 0) (effects (font (size 1.27 1.27)) (hide yes)))
  (property "Description" "" (at 96.52 110.49 0) (effects (font (size 1.27 1.27)) (hide yes)))
  (pin "6")
  (pin "5")
  (pin "3")
  (pin "2")
  (pin "4")
  (pin "7")
  (pin "1")
  (pin "8"))
 (symbol
  (lib_id "Simulation_SPICE:NMOS")
  (at 161.29 101.6 0)
  (unit 1)
  (exclude_from_sim no)
  (in_bom yes)
  (on_board yes)
  (dnp no)
  (property "Reference" "Q2" (at 164.846 109.474 0) (effects (font (size 1.27 1.27)) (justify left)))
  (property "Value" "STF10N60M2" (at 164.846 112.014 0) (effects (font (size 1.27 1.27)) (justify left)))
  (property "Footprint" "" (at 166.37 99.06 0) (effects (font (size 1.27 1.27)) (hide yes)))
  (property "Datasheet" "https://ngspice.sourceforge.io/docs/ngspice-html-manual/manual.xhtml#cha_MOSFETs" (at 161.29 114.3 0) (effects (font (size 1.27 1.27)) (hide yes)))
  (property "Description" "N-MOSFET transistor, drain/source/gate" (at 161.29 101.6 0) (effects (font (size 1.27 1.27)) (hide yes)))
  (property "Sim.Device" "NMOS" (at 161.29 118.745 0) (effects (font (size 1.27 1.27)) (hide yes)))
  (property "Sim.Type" "VDMOS" (at 161.29 120.65 0) (effects (font (size 1.27 1.27)) (hide yes)))
  (property "Sim.Pins" "1=D 2=G 3=S" (at 161.29 116.84 0) (effects (font (size 1.27 1.27)) (hide yes)))
  (pin "2")
  (pin "3")
  (pin "1"))
 (symbol
  (lib_id "Device:C")
  (at 114.3 87.63 0)
  (unit 1)
  (exclude_from_sim no)
  (in_bom yes)
  (on_board yes)
  (dnp no)
  (fields_autoplaced yes)
  (property "Reference" "C37" (at 118.11 86.3599 0) (effects (font (size 1.27 1.27)) (justify left)))
  (property "Value" "10u" (at 118.11 88.8999 0) (effects (font (size 1.27 1.27)) (justify left)))
  (property "Footprint" "" (at 115.2652 91.44 0) (effects (font (size 1.27 1.27)) (hide yes)))
  (property "Datasheet" "~" (at 114.3 87.63 0) (effects (font (size 1.27 1.27)) (hide yes)))
  (property "Description" "Unpolarized capacitor" (at 114.3 87.63 0) (effects (font (size 1.27 1.27)) (hide yes)))
  (pin "2")
  (pin "1"))
 (symbol
  (lib_id "Device:GDT_3Pin")
  (at 213.36 96.52 0)
  (unit 1)
  (exclude_from_sim no)
  (in_bom yes)
  (on_board yes)
  (dnp no)
  (fields_autoplaced yes)
  (property "Reference" "GD1" (at 218.44 95.2499 0) (effects (font (size 1.27 1.27)) (justify left)))
  (property "Value" "Spark Gap" (at 218.44 97.7899 0) (effects (font (size 1.27 1.27)) (justify left)))
  (property "Footprint" "" (at 213.36 96.52 90) (effects (font (size 1.27 1.27)) (hide yes)))
  (property "Datasheet" "~" (at 213.36 96.52 90) (effects (font (size 1.27 1.27)) (hide yes)))
  (property "Description" "Gas Discharge Tube with 3 Pins" (at 213.36 96.52 0) (effects (font (size 1.27 1.27)) (hide yes)))
  (pin "2")
  (pin "3")
  (pin "1"))
 (symbol
  (lib_id "Device:R")
  (at 154.94 96.52 90)
  (unit 1)
  (exclude_from_sim no)
  (in_bom yes)
  (on_board yes)
  (dnp no)
  (fields_autoplaced yes)
  (property "Reference" "R11" (at 154.94 90.17 90) (effects (font (size 1.27 1.27))))
  (property "Value" "10R" (at 154.94 92.71 90) (effects (font (size 1.27 1.27))))
  (property "Footprint" "" (at 154.94 98.298 90) (effects (font (size 1.27 1.27)) (hide yes)))
  (property "Datasheet" "~" (at 154.94 96.52 0) (effects (font (size 1.27 1.27)) (hide yes)))
  (property "Description" "Resistor" (at 154.94 96.52 0) (effects (font (size 1.27 1.27)) (hide yes)))
  (pin "2")
  (pin "1"))
 (symbol
  (lib_id "Device:R")
  (at 140.97 114.3 0)
  (unit 1)
  (exclude_from_sim no)
  (in_bom yes)
  (on_board yes)
  (dnp no)
  (property "Reference" "R15" (at 138.43 113.0299 0) (effects (font (size 1.27 1.27)) (justify right)))
  (property "Value" "10k" (at 138.43 115.5699 0) (effects (font (size 1.27 1.27)) (justify right)))
  (property "Footprint" "" (at 139.192 114.3 90) (effects (font (size 1.27 1.27)) (hide yes)))
  (property "Datasheet" "~" (at 140.97 114.3 0) (effects (font (size 1.27 1.27)) (hide yes)))
  (property "Description" "Resistor" (at 140.97 114.3 0) (effects (font (size 1.27 1.27)) (hide yes)))
  (pin "2")
  (pin "1")))
